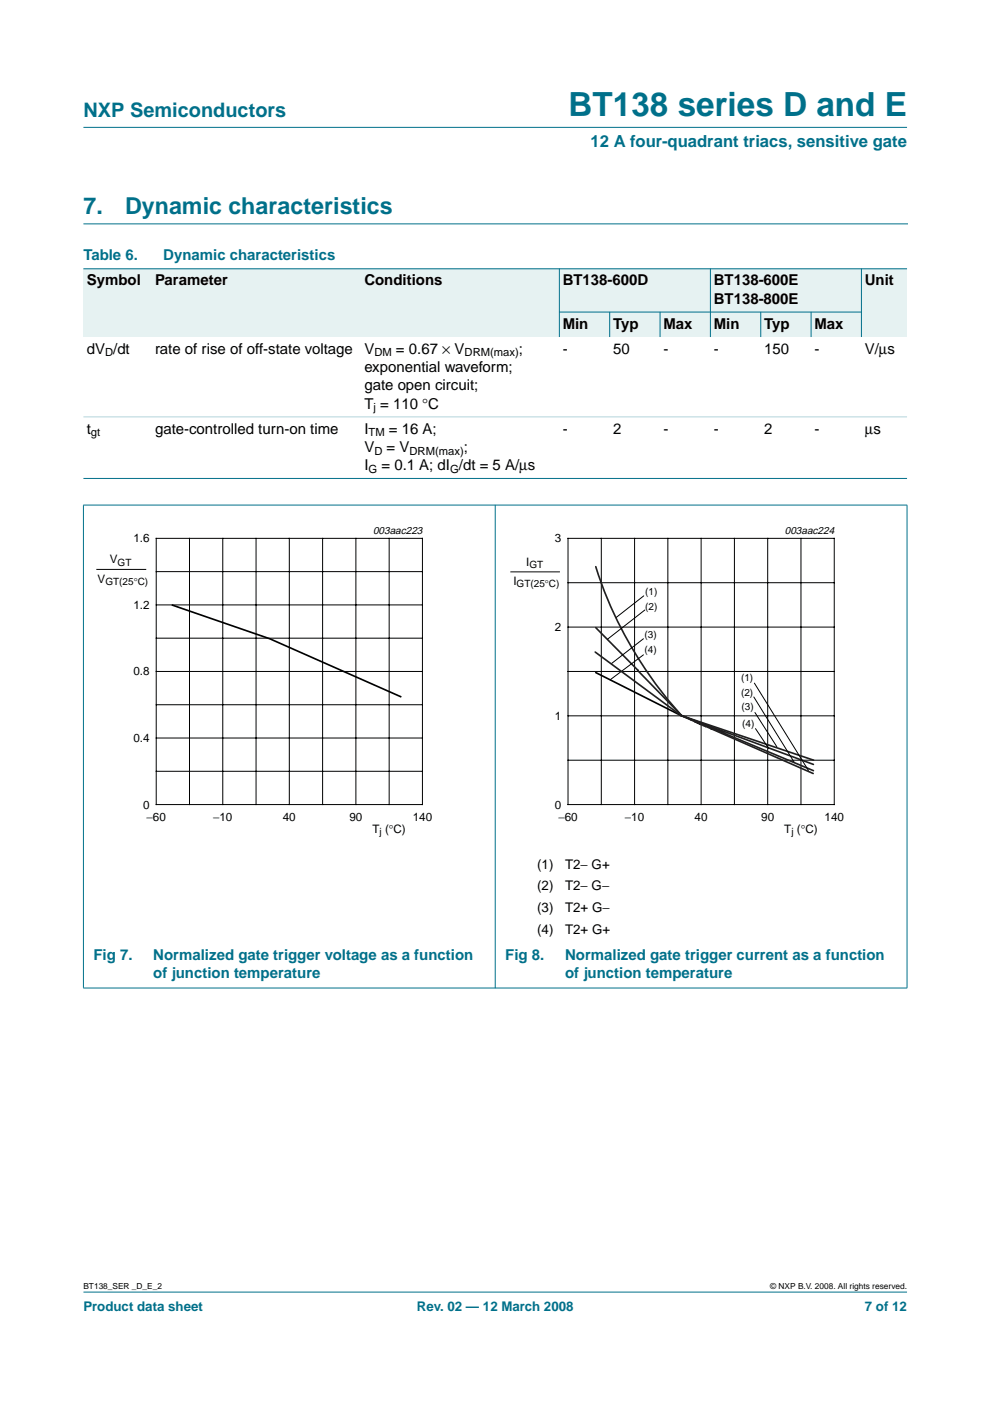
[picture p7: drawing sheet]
<svg xmlns="http://www.w3.org/2000/svg" width="210mm" height="297mm" viewBox="0 0 210 297" stroke-linecap="round" stroke-linejoin="round" font-family="sans-serif">
<g fill="#00708a" stroke="#00708a" stroke-width=".21">
<path d="M17.7 273.9h174.6z"/>
<path d="M17.7 27h174.6z"/>
</g>
<path d="M17.7 47.5h174.7" fill="none" stroke="#00708a" stroke-width=".21"/>
<g fill="#e6f2f2">
<path d="M17.7 57h14.5v14.5h-14.5z" fill-rule="evenodd"/>
<path d="M32.2 57h44.3v14.5h-44.3z" fill-rule="evenodd"/>
<path d="M76.5 57h39v14.5h-39z" fill-rule="evenodd"/>
<path d="M115.5 57h3.1v14.5h-3.1z" fill-rule="evenodd"/>
<path d="M118.6 57h32v9.2h-32z" fill-rule="evenodd"/>
<path d="M150.6 57h32v9.2h-32z" fill-rule="evenodd"/>
<path d="M182.6 57h9.7v14.5h-9.7z" fill-rule="evenodd"/>
<path d="M118.6 66.2h10.7v5.3h-10.7z" fill-rule="evenodd"/>
<path d="M129.3 66.2h10.6v5.3h-10.6z" fill-rule="evenodd"/>
<path d="M139.9 66.2h10.7v5.3h-10.7z" fill-rule="evenodd"/>
<path d="M150.6 66.2h10.7v5.3h-10.7z" fill-rule="evenodd"/>
<path d="M161.3 66.2h10.7v5.3h-10.7z" fill-rule="evenodd"/>
<path d="M172 66.2h10.6v5.3h-10.6z" fill-rule="evenodd"/>
</g>
<g fill="#00708a" stroke="#00708a" stroke-width=".21">
<path d="M118.6 56.9v14.6z"/>
<path d="M129.3 66.1v5.4z"/>
<path d="M139.9 66.1v5.4z"/>
<path d="M150.6 56.9v14.6z"/>
<path d="M161.3 66.1v5.4z"/>
<path d="M172 66.1v5.4z"/>
<path d="M182.6 56.9v14.6z"/>
<path d="M17.7 57h174.6z"/>
<path d="M118.6 66.2h64.1z"/>
<path d="M17.7 101.4h174.6z"/>
<path d="M17.7 107.1v102.3z"/>
<path d="M105 107v102.5z"/>
<path d="M192.3 107.1v102.3z"/>
<path d="M17.6 107.1h174.8z"/>
<path d="M17.6 209.5h174.8z"/>
</g>
<path d="M17.7 88.4h174.6z" fill="#b3d4db" stroke="#b3d4db" stroke-width=".21"/>
<path d="M20.4 111.3h81.9v66.3h-81.9zM107.7 111.3h81.9v66.3h-81.9z" fill="none" stroke="#fff" stroke-width=".21"/>
<g fill="none" stroke="#000" stroke-width=".21">
<path d="M33.1 114.1h56.5v56.5h-56.5zM40.2 114.1v56.5M47.2 114.1v56.5M54.3 114.1v56.5M61.3 114.1v56.5M68.4 114.1v56.5M75.5 114.1v56.5M82.5 114.1v56.5M120.4 114.1h56.5v56.5h-56.5zM127.5 114.1v56.5M134.5 114.1v56.5M141.6 114.1v56.5"/>
<path d="M148.7 114.1v56.5M155.7 114.1v56.5M162.8 114.1v56.5M169.8 114.1v56.5M20.4 120.7h10.6M33.1 135.3h56.5M33.1 128.3h56.5M33.1 121.2h56.5M120.4 123.5h56.5M120.4 133h56.5M136.4 135.4l-6.8 5.3M136.4 138.8l-7 5.3"/>
<path d="M136.5 126.3l-5.8 4.6M136.7 129.3l-7.9 6.2M33.1 156.5h56.5M33.1 149.4h56.5M33.1 142.4h56.5M120.4 142.4h56.5M120.4 151.8h56.5M159.8 147.8l8.5 13.7M159.9 144.8l11.5 18.6M160.1 151.1l4.6 7.2M160.2 154.5l2.8 4.2M33.1 163.5h56.5"/>
<path d="M120.4 161.2h56.5"/>
</g>
<path d="M36.4 128.3l20.8 7.1 27.9 12.4M126.3 142.6l18.1 9.1" fill="none" stroke="#000" stroke-width=".35"/>
<path d="M144 151.3l.1 .2zM144 151.7h.8M144.1 151.3l.3 .4M144.3 151.5l.2 .2zM146.4 152.5l.1 .1zM147.4 153v.2zM147.8 153.2l.1 .2zM148.2 153.4l.1 .2zM148.6 153.6l.2 .1zM149.1 153.8l.1 .1zM149.5 153.9l.1 .2zM150.8 154.5l.1 .1z" fill="none" stroke="#231f20" stroke-width=".21"/>
<path d="M126.2 138.2l18.2 13.5M126.3 120.1a85.2 85.2 0 0 0 18.2 31.6l28 11.7M126.3 133.1l17.8 18.2M144.4 151.7l28.1 10.4M144.4 151.7l28 12.3M144.4 151.7l28.1 9.5" fill="none" stroke="#231f20" stroke-width=".35"/>
<path d="M160 154.8l1.5 2.1" fill="none" stroke="#fff" stroke-width=".35"/>
<path d="M108.2 121.2h10.5z" fill="#000" stroke="#000" stroke-width=".21"/>
<text font-size="7.1" fill="#00708a" x="120.6" y="24.7">BT138 series D and E</text>
<g font-size="4.9" fill="#00708a">
<text x="17.7" y="45.5">7.</text>
<text x="26.5" y="45.5">Dynamic characteristics</text>
</g>
<text font-size="4.2" fill="#00708a" x="17.7" y="24.9">NXP Semiconductors</text>
<text font-size="3.5" fill="#00708a" x="125.2" y="31.1">12 A four-quadrant triacs, sensitive gate</text>
<g font-size="3.2" fill="#00708a">
<text x="17.7" y="55.2">Table 6.</text>
<text x="34.6" y="55.2">Dynamic characteristics</text>
<text x="19.8" y="203.5">Fig 7.</text>
<text x="32.5" y="203.5">Normalized gate trigger voltage as a function</text>
<text x="107.1" y="203.5">Fig 8.</text>
<text x="119.8" y="203.5">Normalized gate trigger current as a function</text>
<text x="32.5" y="207.4">of junction temperature</text>
<text x="119.8" y="207.4">of junction temperature</text>
</g>
<g font-size="3.2">
<text x="18.4" y="60.5">Symbol</text>
<text x="32.9" y="60.5">Parameter</text>
<text x="77.3" y="60.5">Conditions</text>
<text x="119.3" y="60.5">BT138-600D</text>
<text x="151.3" y="60.5">BT138-600E</text>
<text x="151.3" y="64.4">BT138-800E</text>
<text x="183.3" y="60.5">Unit</text>
<text x="119.3" y="69.7">Min</text>
<text x="130" y="69.7">Typ</text>
<text x="140.7" y="69.7">Max</text>
<text x="151.3" y="69.7">Min</text>
<text x="162" y="69.7">Typ</text>
<text x="172.7" y="69.7">Max</text>
<text x="18.4" y="75">dV /dt</text>
<text x="32.9" y="75">rate of rise of off-state voltage</text>
<text x="77.3" y="75">V</text>
<text x="84" y="75">= 0.67 × V</text>
<text x="110" y="75">;</text>
<text x="119.3" y="75">-</text>
<text x="130" y="75">50</text>
<text x="140.7" y="75">-</text>
<text x="151.3" y="75">-</text>
<text x="162" y="75">150</text>
<text x="172.7" y="75">-</text>
<text x="183.3" y="75">V/µs</text>
<text x="77.3" y="78.9">exponential waveform;</text>
<text x="77.3" y="82.7">gate open circuit;</text>
<text x="77.3" y="86.6">T = 110 °C</text>
<text x="18.4" y="91.9">t</text>
<text x="32.9" y="91.9">gate-controlled turn-on time</text>
<text x="77.3" y="95.8">V</text>
<text x="77.3" y="91.9">I</text>
<text x="82" y="95.8">= V</text>
<text x="82.5" y="91.9">= 16 A;</text>
<text x="98.3" y="95.8">;</text>
<text x="119.3" y="91.9">-</text>
<text x="130" y="91.9">2</text>
<text x="140.7" y="91.9">-</text>
<text x="151.3" y="91.9">-</text>
<text x="162" y="91.9">2</text>
<text x="172.7" y="91.9">-</text>
<text x="183.3" y="91.9">µs</text>
<text x="77.3" y="99.7">I</text>
<text x="80.9" y="99.7">= 0.1 A; dI /dt = 5 A/µs</text>
</g>
<g font-size="2.8">
<text x="113.9" y="184.2">(1)</text>
<text x="119.8" y="184.2">T2− G+</text>
<text x="113.9" y="188.8">(2)</text>
<text x="119.8" y="188.8">T2− G−</text>
<text x="113.9" y="193.4">(3)</text>
<text x="113.9" y="198">(4)</text>
<text x="119.8" y="193.4">T2+ G−</text>
<text x="119.8" y="198">T2+ G+</text>
</g>
<g font-size="2.8" fill="#00708a">
<text x="17.7" y="278">Product data sheet</text>
<text x="88.4" y="278">Rev. 02 — 12 March 2008</text>
<text x="183.4" y="278">7 of 12</text>
</g>
<g font-size="2.5">
<text x="23.3" y="119.5">V</text>
<text x="28.3" y="115">1.6</text>
<text x="117.7" y="115">3</text>
<text x="20.7" y="123.5">V</text>
<text x="108.8" y="124">I</text>
<text x="111.6" y="120">I</text>
<text x="28.3" y="129.1">1.2</text>
<text x="117.7" y="133.8">2</text>
<text x="28.3" y="143.2">0.8</text>
<text x="117.7" y="152.6">1</text>
<text x="28.3" y="157.3">0.4</text>
<text x="30.3" y="171.4">0</text>
<text x="31.1" y="174">−60</text>
<text x="45.2" y="174">−10</text>
<text x="60" y="174">40</text>
<text x="74.1" y="174">90</text>
<text x="87.5" y="174">140</text>
<text x="117.7" y="171.4">0</text>
<text x="118.4" y="174">−60</text>
<text x="132.5" y="174">−10</text>
<text x="147.3" y="174">40</text>
<text x="161.4" y="174">90</text>
<text x="174.8" y="174">140</text>
<text x="79" y="176.5">T (°C)</text>
<text x="166.3" y="176.5">T (°C)</text>
</g>
<g font-size="2.4">
<text x="22.3" y="75.6">D</text>
<text x="79.4" y="75.6">DM</text>
<text x="98.5" y="75.6">DRM(max)</text>
<text x="79.2" y="87.2">j</text>
<text x="19.3" y="92.5">gt</text>
<text x="78.1" y="92.5">TM</text>
<text x="78.1" y="100.2">G</text>
<text x="79.4" y="96.4">D</text>
<text x="86.8" y="96.4">DRM(max)</text>
<text x="95.4" y="100.2">G</text>
</g>
<g font-size="2.2">
<text x="79.1" y="113.3">003aac223</text>
<text x="166.4" y="113.3">003aac224</text>
</g>
<g font-size="2.1">
<text x="24.9" y="120">GT</text>
<text x="22.4" y="124">GT(25°C)</text>
<text x="109.5" y="124.5">GT(25°C)</text>
<text x="112.3" y="120.5">GT</text>
<text x="136.8" y="126.2">(1)</text>
<text x="136.8" y="129.3">(2)</text>
<text x="136.7" y="135.3">(3)</text>
<text x="136.7" y="138.4">(4)</text>
<text x="157.1" y="144.4">(1)</text>
<text x="157.1" y="147.5">(2)</text>
<text x="157.2" y="150.5">(3)</text>
<text x="157.4" y="154.1">(4)</text>
<text x="80.5" y="177">j</text>
<text x="167.8" y="177">j</text>
</g>
<g font-size="1.8">
<text x="17.7" y="273.4">BT138_SER _D_E_2</text>
<text x="163.3" y="273.4">© NXP B.V. 2008. All rights reserved.</text>
</g>
</svg>
